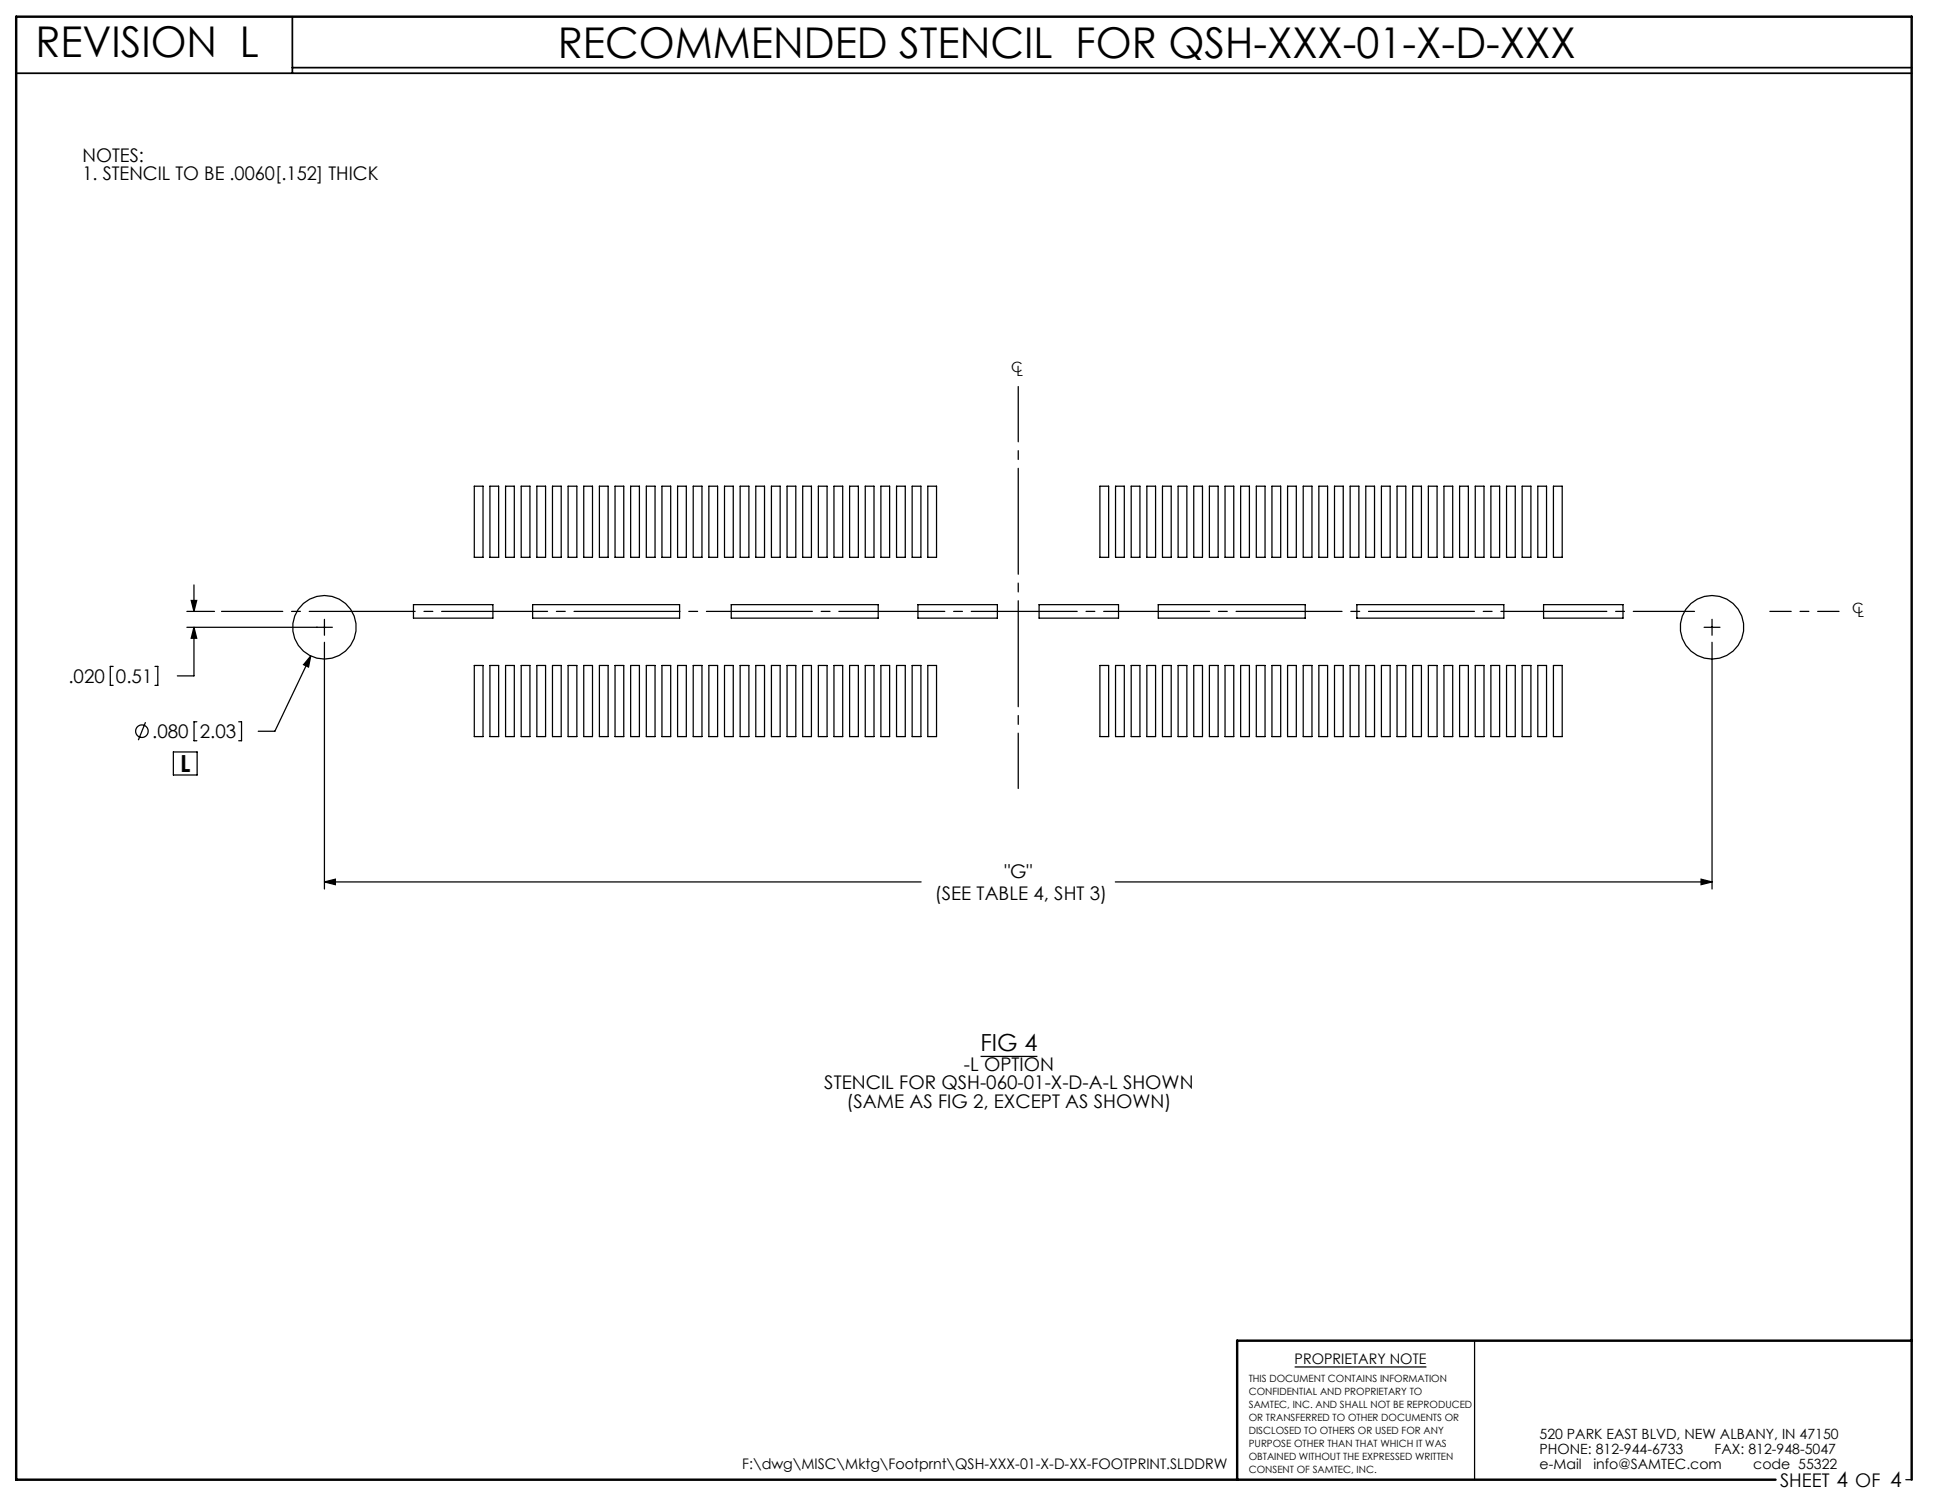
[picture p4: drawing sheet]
<svg xmlns="http://www.w3.org/2000/svg" width="279mm" height="216mm" viewBox="0 0 279 216" stroke-linecap="round" stroke-linejoin="round" font-family="sans-serif">
<g fill="none" stroke="#000" stroke-width=".18">
<path d="M68.2 69.9h1.3v10.3h-1.3zM70.5 69.9h1.2v10.3h-1.2zM72.7 69.9h1.3v10.3h-1.3zM75 69.9h1.2v10.3h-1.2zM77.2 69.9h1.3v10.3h-1.3zM79.5 69.9h1.2v10.3h-1.2zM81.7 69.9h1.3v10.3h-1.3zM84 69.9h1.2v10.3h-1.2zM86.2 69.9h1.3v10.3h-1.3zM88.5 69.9h1.2v10.3h-1.2zM90.7 69.9h1.3v10.3h-1.3zM93 69.9h1.2v10.3h-1.2z"/>
<path d="M95.2 69.9h1.3v10.3h-1.3zM97.5 69.9h1.2v10.3h-1.2zM99.7 69.9h1.3v10.3h-1.3zM102 69.9h1.2v10.3h-1.2zM104.2 69.9h1.3v10.3h-1.3zM106.5 69.9h1.2v10.3h-1.2zM108.7 69.9h1.3v10.3h-1.3zM111 69.9h1.2v10.3h-1.2zM113.2 69.9h1.3v10.3h-1.3zM115.5 69.9h1.2v10.3h-1.2zM117.7 69.9h1.3v10.3h-1.3zM120 69.9h1.2v10.3h-1.2z"/>
<path d="M122.2 69.9h1.3v10.3h-1.3zM124.5 69.9h1.2v10.3h-1.2zM126.7 69.9h1.3v10.3h-1.3zM129 69.9h1.2v10.3h-1.2zM131.2 69.9h1.3v10.3h-1.3zM133.5 69.9h1.2v10.3h-1.2zM158.2 69.9h1.3v10.3h-1.3zM160.5 69.9h1.3v10.3h-1.3zM162.7 69.9h1.3v10.3h-1.3zM165 69.9h1.3v10.3h-1.3zM167.2 69.9h1.3v10.3h-1.3zM169.5 69.9h1.3v10.3h-1.3z"/>
<path d="M171.7 69.9h1.3v10.3h-1.3zM174 69.9h1.3v10.3h-1.3zM176.2 69.9h1.3v10.3h-1.3zM178.5 69.9h1.3v10.3h-1.3zM180.7 69.9h1.3v10.3h-1.3zM183 69.9h1.3v10.3h-1.3zM185.2 69.9h1.3v10.3h-1.3zM187.5 69.9h1.3v10.3h-1.3zM189.7 69.9h1.3v10.3h-1.3zM192 69.9h1.3v10.3h-1.3zM194.2 69.9h1.3v10.3h-1.3zM196.5 69.9h1.3v10.3h-1.3z"/>
<path d="M198.7 69.9h1.3v10.3h-1.3zM201 69.9h1.3v10.3h-1.3zM203.2 69.9h1.3v10.3h-1.3zM205.5 69.9h1.3v10.3h-1.3zM207.7 69.9h1.3v10.3h-1.3zM210 69.9h1.3v10.3h-1.3zM212.2 69.9h1.3v10.3h-1.3zM214.5 69.9h1.3v10.3h-1.3zM216.7 69.9h1.3v10.3h-1.3zM219 69.9h1.3v10.3h-1.3zM221.2 69.9h1.3v10.3h-1.3zM223.5 69.9h1.3v10.3h-1.3z"/>
<path d="M16.3 95.9h-.4v2.7h.4M22.3 95.9h.4v2.7h-.4M26.9 87.9h4M27.5 86.4h.8l-.4 1.5zM27.9 90.2l.4 1.6h-.8zM27.9 90.2v7h-2.4M27.9 84.1v3.8M44.7 94.4l-.3 1.5-.7-.3zM44.7 94.4l-5.2 10.8h-2.3M46.7 89.1v2.3M46.7 92.4v35.5M47.8 90.2h-20.9"/>
<path d="M59.5 87h11.4v1.9h-11.4zM68.2 95.7h1.3v10.2h-1.3zM70.5 95.7h1.2v10.2h-1.2zM72.7 95.7h1.3v10.2h-1.3zM75 95.7h1.2v10.2h-1.2zM76.6 87h21.2v1.9h-21.2zM77.2 95.7h1.3v10.2h-1.3zM79.5 95.7h1.2v10.2h-1.2zM81.7 95.7h1.3v10.2h-1.3zM84 95.7h1.2v10.2h-1.2zM86.2 95.7h1.3v10.2h-1.3zM88.5 95.7h1.2v10.2h-1.2z"/>
<path d="M90.7 95.7h1.3v10.2h-1.3zM93 95.7h1.2v10.2h-1.2zM95.2 95.7h1.3v10.2h-1.3zM97.5 95.7h1.2v10.2h-1.2zM99.7 95.7h1.3v10.2h-1.3zM102 95.7h1.2v10.2h-1.2zM104.2 95.7h1.3v10.2h-1.3zM105.2 87h21.2v1.9h-21.2zM106.5 95.7h1.2v10.2h-1.2zM108.7 95.7h1.3v10.2h-1.3zM111 95.7h1.2v10.2h-1.2zM113.2 95.7h1.3v10.2h-1.3z"/>
<path d="M115.5 95.7h1.2v10.2h-1.2zM117.7 95.7h1.3v10.2h-1.3zM120 95.7h1.2v10.2h-1.2zM122.2 95.7h1.3v10.2h-1.3zM124.5 95.7h1.2v10.2h-1.2zM126.7 95.7h1.3v10.2h-1.3zM129 95.7h1.2v10.2h-1.2zM131.2 95.7h1.3v10.2h-1.3zM132.1 87h11.4v1.9h-11.4zM133.5 95.7h1.2v10.2h-1.2zM149.5 87h11.4v1.9h-11.4zM158.2 95.7h1.3v10.2h-1.3z"/>
<path d="M160.5 95.7h1.3v10.2h-1.3zM162.7 95.7h1.3v10.2h-1.3zM165 95.7h1.3v10.2h-1.3zM166.6 87h21.2v1.9h-21.2zM167.2 95.7h1.3v10.2h-1.3zM169.5 95.7h1.3v10.2h-1.3zM171.7 95.7h1.3v10.2h-1.3zM174 95.7h1.3v10.2h-1.3zM176.2 95.7h1.3v10.2h-1.3zM178.5 95.7h1.3v10.2h-1.3zM180.7 95.7h1.3v10.2h-1.3zM183 95.7h1.3v10.2h-1.3z"/>
<path d="M185.2 95.7h1.3v10.2h-1.3zM187.5 95.7h1.3v10.2h-1.3zM189.7 95.7h1.3v10.2h-1.3zM192 95.7h1.3v10.2h-1.3zM194.2 95.7h1.3v10.2h-1.3zM195.2 87h21.2v1.9h-21.2zM196.5 95.7h1.3v10.2h-1.3zM198.7 95.7h1.3v10.2h-1.3zM201 95.7h1.3v10.2h-1.3zM203.2 95.7h1.3v10.2h-1.3zM205.5 95.7h1.3v10.2h-1.3zM207.7 95.7h1.3v10.2h-1.3z"/>
<path d="M210 95.7h1.3v10.2h-1.3zM212.2 95.7h1.3v10.2h-1.3zM214.5 95.7h1.3v10.2h-1.3zM216.7 95.7h1.3v10.2h-1.3zM219 95.7h1.3v10.2h-1.3zM221.2 95.7h1.3v10.2h-1.3zM222.1 87h11.4v1.9h-11.4zM223.5 95.7h1.3v10.2h-1.3zM245.2 90.2h2.3M246.3 89.1v2.3M246.3 92.4v35.5M20.9 103.9l-1 2.6"/>
<path d="M24.9 108.2h3.5v3.3h-3.5zM28.3 103.8h-.4v2.7h.4M34.3 103.8h.5v2.7h-.5M46.7 126.9l1.6-.4v.7zM46.7 126.9h85.8M160.5 126.9h85.8M244.7 126.5l1.6 .4-1.6 .3zM141.1 152h8.1M186.3 196.6h18.9M212.2 192.8v20M274.2 212.8h.8"/>
<circle cx="46.7" cy="90.2" r="4.6"/>
<circle cx="246.3" cy="90.2" r="4.6"/>
<circle cx="20.4" cy="105.2" r=".9"/>
</g>
<path d="M2.3 10.5h272.7M42.1 2.4v8.1M42.1 9.7h232.9" fill="none" stroke="#000" stroke-width=".25"/>
<path d="M275 192.8h-97v20M255.5 212.8h-253.2v-210.4h272.7v210.4" fill="none" stroke="#000" stroke-width=".35"/>
<path d="M31.9 87.9h211.9" fill="none" stroke="#000" stroke-width=".18" stroke-dasharray="15.2 1.3 1.3 1.3" stroke-dashoffset="6.4"/>
<path d="M146.5 113.4v-57.8" fill="none" stroke="#000" stroke-width=".18" stroke-dasharray="15.2 1.3 1.3 1.3" stroke-dashoffset="7.3"/>
<path d="M254.6 87.9h10" fill="none" stroke="#000" stroke-width=".18" stroke-dasharray="15.2 1.3 1.3 1.3" stroke-dashoffset="12.2"/>
<g fill="#000">
<path d="M27.9 90.2l.4 1.6h-.8zM27.5 86.4h.8l-.4 1.5z"/>
<path d="M46.7 126.9l1.6-.4v.7zM244.7 126.5l1.6 .4-1.6 .3zM44.7 94.4l-1 1.2 .7 .3z"/>
</g>
<g font-size="6.1">
<text x="5.1" y="8.2">REVISION L</text>
<text x="80.2" y="8.3">RECOMMENDED STENCIL FOR QSH-XXX-01-X-D-XXX</text>
</g>
<g font-size="3.4">
<text x="25.9" y="111">L</text>
<text x="141.1" y="151.2">FIG 4</text>
</g>
<g font-size="2.7">
<text x="11.9" y="23.2">NOTES:</text>
<text x="11.9" y="25.9">1. STENCIL TO BE .0060[.152] THICK</text>
<text x="9.8" y="98.2">.020</text>
<text x="16.7" y="98.2">0.51</text>
<text x="21.9" y="106.2">.080</text>
<text x="28.7" y="106.2">2.03</text>
<text x="134.5" y="129.5">(SEE TABLE 4, SHT 3)</text>
<text x="144.5" y="126.3">&quot;G&quot;</text>
<text x="138.7" y="154">-L OPTION</text>
<text x="118.6" y="156.7">STENCIL FOR QSH-060-01-X-D-A-L SHOWN</text>
<text x="121.8" y="159.4">(SAME AS FIG 2, EXCEPT AS SHOWN)</text>
<text x="256.1" y="213.9">SHEET 4 OF 4</text>
</g>
<g font-size="2.1">
<text x="186.3" y="196.2">PROPRIETARY NOTE</text>
<text x="106.8" y="211.3">F:\dwg\MISC\Mktg\Footprnt\QSH-XXX-01-X-D-XX-FOOTPRINT.SLDDRW</text>
</g>
<g font-size="2">
<text x="145.5" y="53.5">C</text>
<text x="146.2" y="54.1">L</text>
<text x="266.5" y="88.2">C</text>
<text x="267.2" y="88.8">L</text>
<text x="221.5" y="207">520 PARK EAST BLVD, NEW ALBANY, IN 47150</text>
<text x="221.5" y="209.2">PHONE: 812-944-6733</text>
<text x="246.7" y="209.2">FAX: 812-948-5047</text>
<text x="221.5" y="211.3">e-Mail</text>
<text x="229.3" y="211.3">info@SAMTEC.com</text>
<text x="252.2" y="211.3">code 55322</text>
</g>
<g font-size="1.4">
<text x="179.7" y="198.8">THIS DOCUMENT CONTAINS INFORMATION</text>
<text x="179.7" y="200.6">CONFIDENTIAL AND PROPRIETARY TO</text>
<text x="179.7" y="202.5">SAMTEC, INC. AND SHALL NOT BE REPRODUCED</text>
<text x="179.7" y="204.4">OR TRANSFERRED TO OTHER DOCUMENTS OR</text>
<text x="179.7" y="206.2">DISCLOSED TO OTHERS OR USED FOR ANY</text>
<text x="179.7" y="208.1">PURPOSE OTHER THAN THAT WHICH IT WAS</text>
<text x="179.7" y="210">OBTAINED WITHOUT THE EXPRESSED WRITTEN</text>
<text x="179.7" y="211.8">CONSENT OF SAMTEC, INC.</text>
</g>
</svg>
